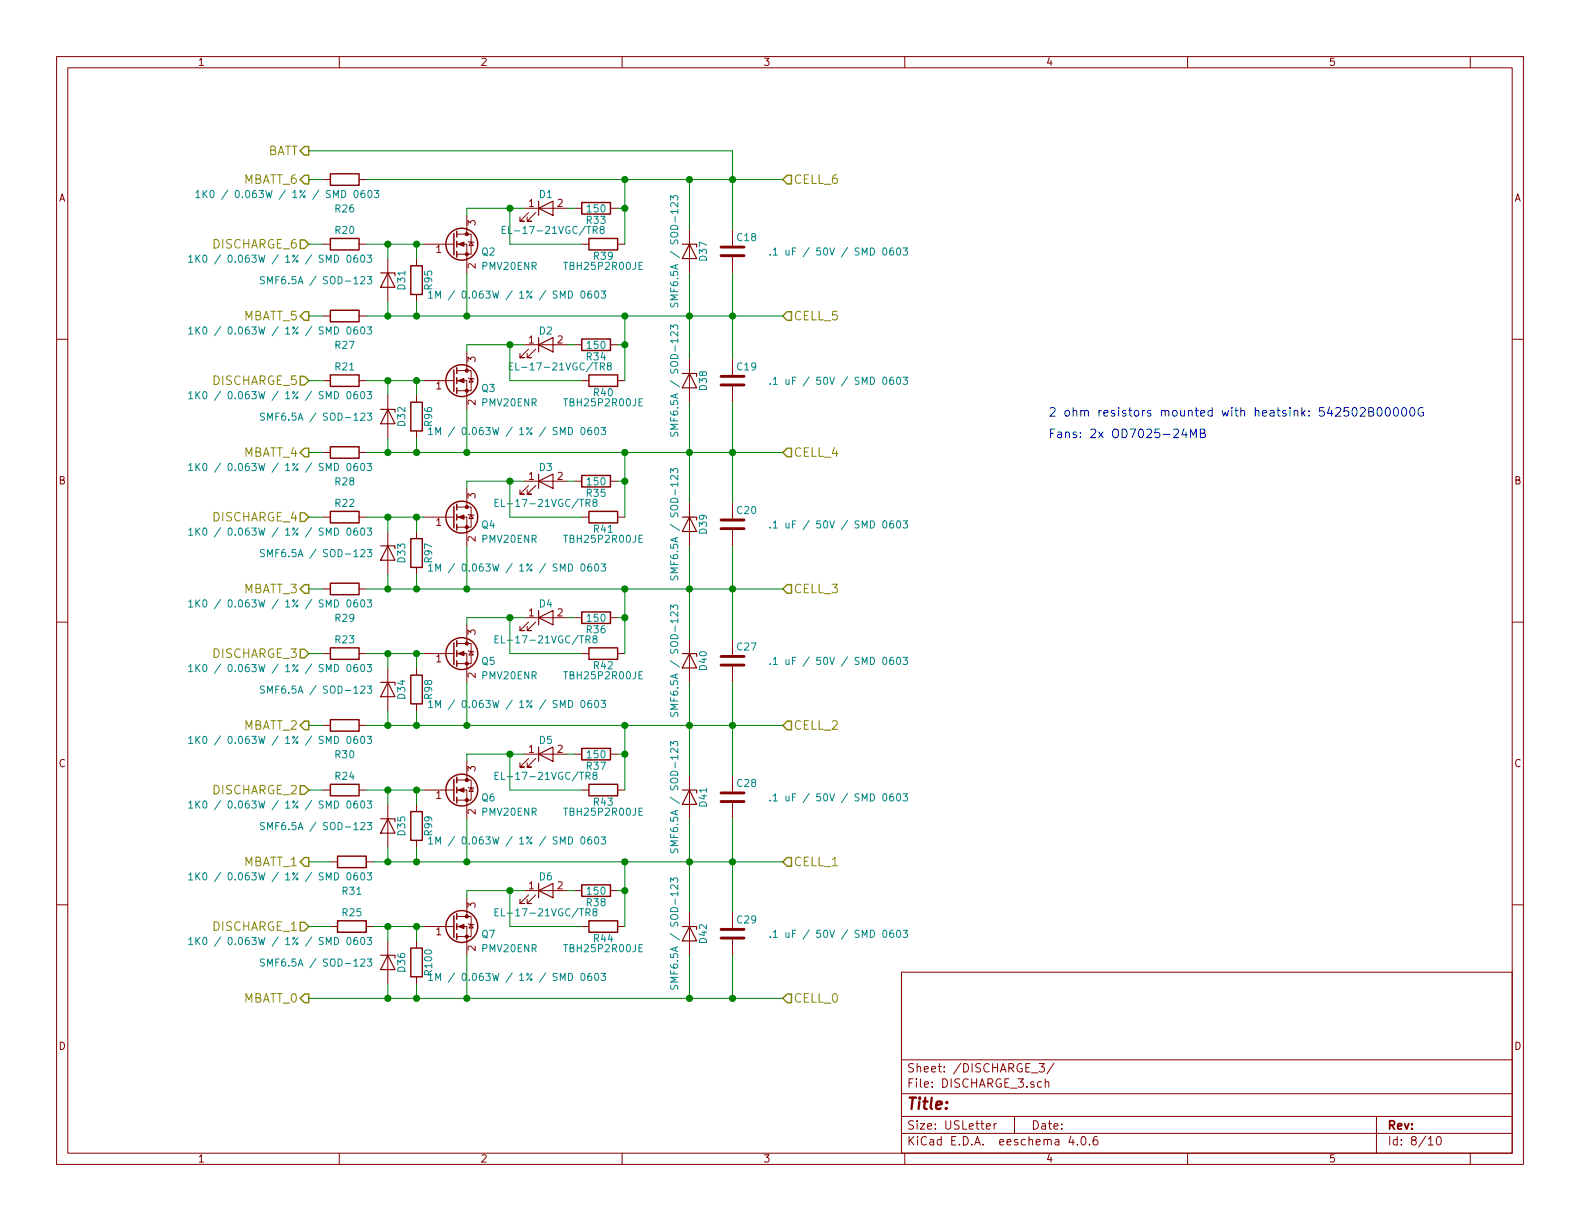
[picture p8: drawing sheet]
EESchema Schematic File Version 2
LIBS:rLoop BMS v2-rescue
LIBS:power
LIBS:device
LIBS:transistors
LIBS:conn
LIBS:linear
LIBS:regul
LIBS:74xx
LIBS:cmos4000
LIBS:adc-dac
LIBS:memory
LIBS:xilinx
LIBS:microcontrollers
LIBS:dsp
LIBS:microchip
LIBS:analog_switches
LIBS:motorola
LIBS:texas
LIBS:intel
LIBS:audio
LIBS:interface
LIBS:digital-audio
LIBS:philips
LIBS:display
LIBS:cypress
LIBS:siliconi
LIBS:opto
LIBS:atmel
LIBS:contrib
LIBS:valves
LIBS:Oscillators
LIBS:BMS Library
LIBS:rLoop BMS v2-cache
EELAYER 25 0
EELAYER END
$Descr USLetter 11000 8500
encoding utf-8
Sheet 8 10
Title ""
Date ""
Rev ""
Comp ""
Comment1 ""
Comment2 ""
Comment3 ""
Comment4 ""
$EndDescr
Text HLabel 2150 6450 0    60   Input ~ 0
DISCHARGE_1
Text HLabel 2150 5500 0    60   Input ~ 0
DISCHARGE_2
Text HLabel 2150 4550 0    60   Input ~ 0
DISCHARGE_3
Text HLabel 2150 3600 0    60   Input ~ 0
DISCHARGE_4
Text HLabel 2150 2650 0    60   Input ~ 0
DISCHARGE_5
Text HLabel 2150 1700 0    60   Input ~ 0
DISCHARGE_6
Text HLabel 2150 6950 0    60   Output ~ 0
MBATT_0
Text HLabel 2150 6000 0    60   Output ~ 0
MBATT_1
Text HLabel 2150 5050 0    60   Output ~ 0
MBATT_2
Text HLabel 2150 4100 0    60   Output ~ 0
MBATT_3
Text HLabel 2150 3150 0    60   Output ~ 0
MBATT_4
Text HLabel 2150 2200 0    60   Output ~ 0
MBATT_5
Text HLabel 2150 1250 0    60   Output ~ 0
MBATT_6
Text HLabel 5450 6000 2    60   Input ~ 0
CELL_1
Text HLabel 5450 5050 2    60   Input ~ 0
CELL_2
Text HLabel 5450 4100 2    60   Input ~ 0
CELL_3
Text HLabel 5450 3150 2    60   Input ~ 0
CELL_4
Text HLabel 5450 2200 2    60   Input ~ 0
CELL_5
Text HLabel 5450 1250 2    60   Input ~ 0
CELL_6
$Comp
L LED D1
U 1 1
P 3800 1450
F 0 "D1" H 3800 1550 50  0000 C CNN
F 1 "EL-17-21VGC/TR8" H 3850 1300 50  0000 C CNN
F 2 "LEDs:LED_0805" H 3800 1450 50  0001 C CNN
F 3 "" H 3800 1450 50  0001 C CNN
	1    3800 1450
	1    0    0    -1  
$EndComp
$Comp
L R R39
U 1 1
P 4200 1700
F 0 "R39" V 4280 1700 50  0000 C CNN
F 1 "TBH25P2R00JE" V 4350 1700 50  0000 C CNN
F 2 "rLoop_Footprints:2-OHM-TO-220-TBH25P2R00JE" V 4130 1700 50  0001 C CNN
F 3 "" H 4200 1700 50  0001 C CNN
	1    4200 1700
	0    1    1    0   
$EndComp
$Comp
L R R33
U 1 1
P 4150 1450
F 0 "R33" V 4230 1450 50  0000 C CNN
F 1 "150" V 4150 1450 50  0000 C CNN
F 2 "Resistors_SMD:R_0603" V 4080 1450 50  0001 C CNN
F 3 "" H 4150 1450 50  0001 C CNN
	1    4150 1450
	0    1    1    0   
$EndComp
$Comp
L R R26
U 1 1
P 2400 1250
F 0 "R26" V 2600 1250 50  0000 C CNN
F 1 "1K0 / 0.063W / 1% / SMD 0603" V 2500 850 50  0000 C CNN
F 2 "Resistors_SMD:R_0603" V 2330 1250 50  0001 C CNN
F 3 "" H 2400 1250 50  0001 C CNN
	1    2400 1250
	0    1    1    0   
$EndComp
$Comp
L LED D2
U 1 1
P 3800 2400
F 0 "D2" H 3800 2500 50  0000 C CNN
F 1 "EL-17-21VGC/TR8" H 3900 2250 50  0000 C CNN
F 2 "LEDs:LED_0805" H 3800 2400 50  0001 C CNN
F 3 "" H 3800 2400 50  0001 C CNN
	1    3800 2400
	1    0    0    -1  
$EndComp
$Comp
L R R40
U 1 1
P 4200 2650
F 0 "R40" V 4280 2650 50  0000 C CNN
F 1 "TBH25P2R00JE" V 4350 2650 50  0000 C CNN
F 2 "rLoop_Footprints:2-OHM-TO-220-TBH25P2R00JE" V 4130 2650 50  0001 C CNN
F 3 "" H 4200 2650 50  0001 C CNN
	1    4200 2650
	0    1    1    0   
$EndComp
$Comp
L R R34
U 1 1
P 4150 2400
F 0 "R34" V 4230 2400 50  0000 C CNN
F 1 "150" V 4150 2400 50  0000 C CNN
F 2 "Resistors_SMD:R_0603" V 4080 2400 50  0001 C CNN
F 3 "" H 4150 2400 50  0001 C CNN
	1    4150 2400
	0    1    1    0   
$EndComp
$Comp
L R R27
U 1 1
P 2400 2200
F 0 "R27" V 2600 2200 50  0000 C CNN
F 1 "1K0 / 0.063W / 1% / SMD 0603" V 2500 1750 50  0000 C CNN
F 2 "Resistors_SMD:R_0603" V 2330 2200 50  0001 C CNN
F 3 "" H 2400 2200 50  0001 C CNN
	1    2400 2200
	0    1    1    0   
$EndComp
$Comp
L LED D3
U 1 1
P 3800 3350
F 0 "D3" H 3800 3450 50  0000 C CNN
F 1 "EL-17-21VGC/TR8" H 3800 3200 50  0000 C CNN
F 2 "LEDs:LED_0805" H 3800 3350 50  0001 C CNN
F 3 "" H 3800 3350 50  0001 C CNN
	1    3800 3350
	1    0    0    -1  
$EndComp
$Comp
L R R41
U 1 1
P 4200 3600
F 0 "R41" V 4280 3600 50  0000 C CNN
F 1 "TBH25P2R00JE" V 4350 3600 50  0000 C CNN
F 2 "rLoop_Footprints:2-OHM-TO-220-TBH25P2R00JE" V 4130 3600 50  0001 C CNN
F 3 "" H 4200 3600 50  0001 C CNN
	1    4200 3600
	0    1    1    0   
$EndComp
$Comp
L R R35
U 1 1
P 4150 3350
F 0 "R35" V 4230 3350 50  0000 C CNN
F 1 "150" V 4150 3350 50  0000 C CNN
F 2 "Resistors_SMD:R_0603" V 4080 3350 50  0001 C CNN
F 3 "" H 4150 3350 50  0001 C CNN
	1    4150 3350
	0    1    1    0   
$EndComp
$Comp
L R R28
U 1 1
P 2400 3150
F 0 "R28" V 2600 3150 50  0000 C CNN
F 1 "1K0 / 0.063W / 1% / SMD 0603" V 2500 2700 50  0000 C CNN
F 2 "Resistors_SMD:R_0603" V 2330 3150 50  0001 C CNN
F 3 "" H 2400 3150 50  0001 C CNN
	1    2400 3150
	0    1    1    0   
$EndComp
$Comp
L LED D4
U 1 1
P 3800 4300
F 0 "D4" H 3800 4400 50  0000 C CNN
F 1 "EL-17-21VGC/TR8" H 3800 4150 50  0000 C CNN
F 2 "LEDs:LED_0805" H 3800 4300 50  0001 C CNN
F 3 "" H 3800 4300 50  0001 C CNN
	1    3800 4300
	1    0    0    -1  
$EndComp
$Comp
L R R42
U 1 1
P 4200 4550
F 0 "R42" V 4280 4550 50  0000 C CNN
F 1 "TBH25P2R00JE" V 4350 4550 50  0000 C CNN
F 2 "rLoop_Footprints:2-OHM-TO-220-TBH25P2R00JE" V 4130 4550 50  0001 C CNN
F 3 "" H 4200 4550 50  0001 C CNN
	1    4200 4550
	0    1    1    0   
$EndComp
$Comp
L R R36
U 1 1
P 4150 4300
F 0 "R36" V 4230 4300 50  0000 C CNN
F 1 "150" V 4150 4300 50  0000 C CNN
F 2 "Resistors_SMD:R_0603" V 4080 4300 50  0001 C CNN
F 3 "" H 4150 4300 50  0001 C CNN
	1    4150 4300
	0    1    1    0   
$EndComp
$Comp
L R R29
U 1 1
P 2400 4100
F 0 "R29" V 2600 4100 50  0000 C CNN
F 1 "1K0 / 0.063W / 1% / SMD 0603" V 2500 3650 50  0000 C CNN
F 2 "Resistors_SMD:R_0603" V 2330 4100 50  0001 C CNN
F 3 "" H 2400 4100 50  0001 C CNN
	1    2400 4100
	0    1    1    0   
$EndComp
$Comp
L LED D5
U 1 1
P 3800 5250
F 0 "D5" H 3800 5350 50  0000 C CNN
F 1 "EL-17-21VGC/TR8" H 3800 5100 50  0000 C CNN
F 2 "LEDs:LED_0805" H 3800 5250 50  0001 C CNN
F 3 "" H 3800 5250 50  0001 C CNN
	1    3800 5250
	1    0    0    -1  
$EndComp
$Comp
L R R43
U 1 1
P 4200 5500
F 0 "R43" V 4280 5500 50  0000 C CNN
F 1 "TBH25P2R00JE" V 4350 5500 50  0000 C CNN
F 2 "rLoop_Footprints:2-OHM-TO-220-TBH25P2R00JE" V 4130 5500 50  0001 C CNN
F 3 "" H 4200 5500 50  0001 C CNN
	1    4200 5500
	0    1    1    0   
$EndComp
$Comp
L R R37
U 1 1
P 4150 5250
F 0 "R37" V 4230 5250 50  0000 C CNN
F 1 "150" V 4150 5250 50  0000 C CNN
F 2 "Resistors_SMD:R_0603" V 4080 5250 50  0001 C CNN
F 3 "" H 4150 5250 50  0001 C CNN
	1    4150 5250
	0    1    1    0   
$EndComp
$Comp
L R R30
U 1 1
P 2400 5050
F 0 "R30" V 2600 5050 50  0000 C CNN
F 1 "1K0 / 0.063W / 1% / SMD 0603" V 2500 4600 50  0000 C CNN
F 2 "Resistors_SMD:R_0603" V 2330 5050 50  0001 C CNN
F 3 "" H 2400 5050 50  0001 C CNN
	1    2400 5050
	0    1    1    0   
$EndComp
$Comp
L LED D6
U 1 1
P 3800 6200
F 0 "D6" H 3800 6300 50  0000 C CNN
F 1 "EL-17-21VGC/TR8" H 3800 6050 50  0000 C CNN
F 2 "LEDs:LED_0805" H 3800 6200 50  0001 C CNN
F 3 "" H 3800 6200 50  0001 C CNN
	1    3800 6200
	1    0    0    -1  
$EndComp
$Comp
L R R44
U 1 1
P 4200 6450
F 0 "R44" V 4280 6450 50  0000 C CNN
F 1 "TBH25P2R00JE" V 4350 6450 50  0000 C CNN
F 2 "rLoop_Footprints:2-OHM-TO-220-TBH25P2R00JE" V 4130 6450 50  0001 C CNN
F 3 "" H 4200 6450 50  0001 C CNN
	1    4200 6450
	0    1    1    0   
$EndComp
$Comp
L R R38
U 1 1
P 4150 6200
F 0 "R38" V 4230 6200 50  0000 C CNN
F 1 "150" V 4150 6200 50  0000 C CNN
F 2 "Resistors_SMD:R_0603" V 4080 6200 50  0001 C CNN
F 3 "" H 4150 6200 50  0001 C CNN
	1    4150 6200
	0    1    1    0   
$EndComp
$Comp
L R R31
U 1 1
P 2450 6000
F 0 "R31" V 2650 6000 50  0000 C CNN
F 1 "1K0 / 0.063W / 1% / SMD 0603" V 2550 5500 50  0000 C CNN
F 2 "Resistors_SMD:R_0603" V 2380 6000 50  0001 C CNN
F 3 "" H 2450 6000 50  0001 C CNN
	1    2450 6000
	0    1    1    0   
$EndComp
$Comp
L Q_NMOS_GSD Q2
U 1 1
P 3150 1700
F 0 "Q2" H 3350 1650 50  0000 L CNN
F 1 "PMV20ENR" H 3350 1550 50  0000 L CNN
F 2 "rLoop_Footprints:PMV20ENR-TO_236AB" H 3350 1800 50  0001 C CNN
F 3 "" H 3150 1700 50  0001 C CNN
	1    3150 1700
	1    0    0    -1  
$EndComp
$Comp
L Q_NMOS_GSD Q3
U 1 1
P 3150 2650
F 0 "Q3" H 3350 2600 50  0000 L CNN
F 1 "PMV20ENR" H 3350 2500 50  0000 L CNN
F 2 "rLoop_Footprints:PMV20ENR-TO_236AB" H 3350 2750 50  0001 C CNN
F 3 "" H 3150 2650 50  0001 C CNN
	1    3150 2650
	1    0    0    -1  
$EndComp
$Comp
L Q_NMOS_GSD Q4
U 1 1
P 3150 3600
F 0 "Q4" H 3350 3550 50  0000 L CNN
F 1 "PMV20ENR" H 3350 3450 50  0000 L CNN
F 2 "rLoop_Footprints:PMV20ENR-TO_236AB" H 3350 3700 50  0001 C CNN
F 3 "" H 3150 3600 50  0001 C CNN
	1    3150 3600
	1    0    0    -1  
$EndComp
$Comp
L Q_NMOS_GSD Q5
U 1 1
P 3150 4550
F 0 "Q5" H 3350 4500 50  0000 L CNN
F 1 "PMV20ENR" H 3350 4400 50  0000 L CNN
F 2 "rLoop_Footprints:PMV20ENR-TO_236AB" H 3350 4650 50  0001 C CNN
F 3 "" H 3150 4550 50  0001 C CNN
	1    3150 4550
	1    0    0    -1  
$EndComp
$Comp
L Q_NMOS_GSD Q6
U 1 1
P 3150 5500
F 0 "Q6" H 3350 5450 50  0000 L CNN
F 1 "PMV20ENR" H 3350 5350 50  0000 L CNN
F 2 "rLoop_Footprints:PMV20ENR-TO_236AB" H 3350 5600 50  0001 C CNN
F 3 "" H 3150 5500 50  0001 C CNN
	1    3150 5500
	1    0    0    -1  
$EndComp
$Comp
L Q_NMOS_GSD Q7
U 1 1
P 3150 6450
F 0 "Q7" H 3350 6400 50  0000 L CNN
F 1 "PMV20ENR" H 3350 6300 50  0000 L CNN
F 2 "rLoop_Footprints:PMV20ENR-TO_236AB" H 3350 6550 50  0001 C CNN
F 3 "" H 3150 6450 50  0001 C CNN
	1    3150 6450
	1    0    0    -1  
$EndComp
$Comp
L R R25
U 1 1
P 2450 6450
F 0 "R25" V 2350 6450 50  0000 C CNN
F 1 "1K0 / 0.063W / 1% / SMD 0603" V 2550 5950 50  0000 C CNN
F 2 "Resistors_SMD:R_0603" V 2380 6450 50  0001 C CNN
F 3 "" H 2450 6450 50  0001 C CNN
	1    2450 6450
	0    1    1    0   
$EndComp
$Comp
L R R24
U 1 1
P 2400 5500
F 0 "R24" V 2300 5500 50  0000 C CNN
F 1 "1K0 / 0.063W / 1% / SMD 0603" V 2500 5050 50  0000 C CNN
F 2 "Resistors_SMD:R_0603" V 2330 5500 50  0001 C CNN
F 3 "" H 2400 5500 50  0001 C CNN
	1    2400 5500
	0    1    1    0   
$EndComp
$Comp
L R R23
U 1 1
P 2400 4550
F 0 "R23" V 2300 4550 50  0000 C CNN
F 1 "1K0 / 0.063W / 1% / SMD 0603" V 2500 4100 50  0000 C CNN
F 2 "Resistors_SMD:R_0603" V 2330 4550 50  0001 C CNN
F 3 "" H 2400 4550 50  0001 C CNN
	1    2400 4550
	0    1    1    0   
$EndComp
$Comp
L R R22
U 1 1
P 2400 3600
F 0 "R22" V 2300 3600 50  0000 C CNN
F 1 "1K0 / 0.063W / 1% / SMD 0603" V 2500 3150 50  0000 C CNN
F 2 "Resistors_SMD:R_0603" V 2330 3600 50  0001 C CNN
F 3 "" H 2400 3600 50  0001 C CNN
	1    2400 3600
	0    1    1    0   
$EndComp
$Comp
L R R21
U 1 1
P 2400 2650
F 0 "R21" V 2300 2650 50  0000 C CNN
F 1 "1K0 / 0.063W / 1% / SMD 0603" V 2500 2200 50  0000 C CNN
F 2 "Resistors_SMD:R_0603" V 2330 2650 50  0001 C CNN
F 3 "" H 2400 2650 50  0001 C CNN
	1    2400 2650
	0    1    1    0   
$EndComp
$Comp
L R R20
U 1 1
P 2400 1700
F 0 "R20" V 2300 1700 50  0000 C CNN
F 1 "1K0 / 0.063W / 1% / SMD 0603" V 2500 1250 50  0000 C CNN
F 2 "Resistors_SMD:R_0603" V 2330 1700 50  0001 C CNN
F 3 "" H 2400 1700 50  0001 C CNN
	1    2400 1700
	0    1    1    0   
$EndComp
Text Notes 7300 2900 0    60   ~ 0
2 ohm resistors mounted with heatsink: 542502B00000G
Text Notes 7300 3050 0    60   ~ 0
Fans: 2x OD7025-24MB
Text HLabel 5450 6950 2    60   Input ~ 0
CELL_0
Text HLabel 2150 1050 0    60   Output ~ 0
BATT
$Comp
L C C18
U 1 1
P 5100 1750
F 0 "C18" H 5125 1850 50  0000 L CNN
F 1 ".1 uF / 50V / SMD 0603" H 5350 1750 50  0000 L CNN
F 2 "Capacitors_SMD:C_0603" H 5138 1600 50  0001 C CNN
F 3 "" H 5100 1750 50  0001 C CNN
	1    5100 1750
	1    0    0    -1  
$EndComp
$Comp
L D_Zener D37
U 1 1
P 4800 1750
F 0 "D37" H 4800 1850 50  0000 C CNN
F 1 "SMF6.5A / SOD-123" H 4800 1650 50  0000 C CNN
F 2 "Diodes_SMD:D_SOD-123" H 4800 1750 50  0001 C CNN
F 3 "" H 4800 1750 50  0001 C CNN
	1    4800 1750
	0    1    1    0   
$EndComp
$Comp
L R R95
U 1 1
P 2900 1950
F 0 "R95" V 2980 1950 50  0000 C CNN
F 1 "1M / 0.063W / 1% / SMD 0603" H 3600 1850 50  0000 C CNN
F 2 "Resistors_SMD:R_0603" V 2830 1950 50  0001 C CNN
F 3 "" H 2900 1950 50  0001 C CNN
	1    2900 1950
	1    0    0    -1  
$EndComp
$Comp
L D_Zener D31
U 1 1
P 2700 1950
F 0 "D31" H 2700 2050 50  0000 C CNN
F 1 "SMF6.5A / SOD-123" V 2700 1450 50  0000 C CNN
F 2 "Diodes_SMD:D_SOD-123" H 2700 1950 50  0001 C CNN
F 3 "" H 2700 1950 50  0001 C CNN
	1    2700 1950
	0    1    1    0   
$EndComp
$Comp
L C C19
U 1 1
P 5100 2650
F 0 "C19" H 5125 2750 50  0000 L CNN
F 1 ".1 uF / 50V / SMD 0603" H 5350 2650 50  0000 L CNN
F 2 "Capacitors_SMD:C_0603" H 5138 2500 50  0001 C CNN
F 3 "" H 5100 2650 50  0001 C CNN
	1    5100 2650
	1    0    0    -1  
$EndComp
$Comp
L D_Zener D38
U 1 1
P 4800 2650
F 0 "D38" H 4800 2750 50  0000 C CNN
F 1 "SMF6.5A / SOD-123" H 4800 2550 50  0000 C CNN
F 2 "Diodes_SMD:D_SOD-123" H 4800 2650 50  0001 C CNN
F 3 "" H 4800 2650 50  0001 C CNN
	1    4800 2650
	0    1    1    0   
$EndComp
$Comp
L C C20
U 1 1
P 5100 3650
F 0 "C20" H 5125 3750 50  0000 L CNN
F 1 ".1 uF / 50V / SMD 0603" H 5350 3650 50  0000 L CNN
F 2 "Capacitors_SMD:C_0603" H 5138 3500 50  0001 C CNN
F 3 "" H 5100 3650 50  0001 C CNN
	1    5100 3650
	1    0    0    -1  
$EndComp
$Comp
L D_Zener D39
U 1 1
P 4800 3650
F 0 "D39" H 4800 3750 50  0000 C CNN
F 1 "SMF6.5A / SOD-123" H 4800 3550 50  0000 C CNN
F 2 "Diodes_SMD:D_SOD-123" H 4800 3650 50  0001 C CNN
F 3 "" H 4800 3650 50  0001 C CNN
	1    4800 3650
	0    1    1    0   
$EndComp
$Comp
L D_Zener D40
U 1 1
P 4800 4600
F 0 "D40" H 4800 4700 50  0000 C CNN
F 1 "SMF6.5A / SOD-123" H 4800 4500 50  0000 C CNN
F 2 "Diodes_SMD:D_SOD-123" H 4800 4600 50  0001 C CNN
F 3 "" H 4800 4600 50  0001 C CNN
	1    4800 4600
	0    1    1    0   
$EndComp
$Comp
L D_Zener D41
U 1 1
P 4800 5550
F 0 "D41" H 4800 5650 50  0000 C CNN
F 1 "SMF6.5A / SOD-123" H 4800 5450 50  0000 C CNN
F 2 "Diodes_SMD:D_SOD-123" H 4800 5550 50  0001 C CNN
F 3 "" H 4800 5550 50  0001 C CNN
	1    4800 5550
	0    1    1    0   
$EndComp
$Comp
L D_Zener D42
U 1 1
P 4800 6500
F 0 "D42" H 4800 6600 50  0000 C CNN
F 1 "SMF6.5A / SOD-123" H 4800 6400 50  0000 C CNN
F 2 "Diodes_SMD:D_SOD-123" H 4800 6500 50  0001 C CNN
F 3 "" H 4800 6500 50  0001 C CNN
	1    4800 6500
	0    1    1    0   
$EndComp
$Comp
L C C27
U 1 1
P 5100 4600
F 0 "C27" H 5125 4700 50  0000 L CNN
F 1 ".1 uF / 50V / SMD 0603" H 5350 4600 50  0000 L CNN
F 2 "Capacitors_SMD:C_0603" H 5138 4450 50  0001 C CNN
F 3 "" H 5100 4600 50  0001 C CNN
	1    5100 4600
	1    0    0    -1  
$EndComp
$Comp
L C C28
U 1 1
P 5100 5550
F 0 "C28" H 5125 5650 50  0000 L CNN
F 1 ".1 uF / 50V / SMD 0603" H 5350 5550 50  0000 L CNN
F 2 "Capacitors_SMD:C_0603" H 5138 5400 50  0001 C CNN
F 3 "" H 5100 5550 50  0001 C CNN
	1    5100 5550
	1    0    0    -1  
$EndComp
$Comp
L C C29
U 1 1
P 5100 6500
F 0 "C29" H 5125 6600 50  0000 L CNN
F 1 ".1 uF / 50V / SMD 0603" H 5350 6500 50  0000 L CNN
F 2 "Capacitors_SMD:C_0603" H 5138 6350 50  0001 C CNN
F 3 "" H 5100 6500 50  0001 C CNN
	1    5100 6500
	1    0    0    -1  
$EndComp
$Comp
L D_Zener D32
U 1 1
P 2700 2900
F 0 "D32" H 2700 3000 50  0000 C CNN
F 1 "SMF6.5A / SOD-123" V 2700 2400 50  0000 C CNN
F 2 "Diodes_SMD:D_SOD-123" H 2700 2900 50  0001 C CNN
F 3 "" H 2700 2900 50  0001 C CNN
	1    2700 2900
	0    1    1    0   
$EndComp
$Comp
L D_Zener D33
U 1 1
P 2700 3850
F 0 "D33" H 2700 3950 50  0000 C CNN
F 1 "SMF6.5A / SOD-123" V 2700 3350 50  0000 C CNN
F 2 "Diodes_SMD:D_SOD-123" H 2700 3850 50  0001 C CNN
F 3 "" H 2700 3850 50  0001 C CNN
	1    2700 3850
	0    1    1    0   
$EndComp
$Comp
L D_Zener D34
U 1 1
P 2700 4800
F 0 "D34" H 2700 4900 50  0000 C CNN
F 1 "SMF6.5A / SOD-123" V 2700 4300 50  0000 C CNN
F 2 "Diodes_SMD:D_SOD-123" H 2700 4800 50  0001 C CNN
F 3 "" H 2700 4800 50  0001 C CNN
	1    2700 4800
	0    1    1    0   
$EndComp
$Comp
L D_Zener D35
U 1 1
P 2700 5750
F 0 "D35" H 2700 5850 50  0000 C CNN
F 1 "SMF6.5A / SOD-123" V 2700 5250 50  0000 C CNN
F 2 "Diodes_SMD:D_SOD-123" H 2700 5750 50  0001 C CNN
F 3 "" H 2700 5750 50  0001 C CNN
	1    2700 5750
	0    1    1    0   
$EndComp
$Comp
L D_Zener D36
U 1 1
P 2700 6700
F 0 "D36" H 2700 6800 50  0000 C CNN
F 1 "SMF6.5A / SOD-123" V 2700 6200 50  0000 C CNN
F 2 "Diodes_SMD:D_SOD-123" H 2700 6700 50  0001 C CNN
F 3 "" H 2700 6700 50  0001 C CNN
	1    2700 6700
	0    1    1    0   
$EndComp
$Comp
L R R96
U 1 1
P 2900 2900
F 0 "R96" V 2980 2900 50  0000 C CNN
F 1 "1M / 0.063W / 1% / SMD 0603" H 3600 2800 50  0000 C CNN
F 2 "Resistors_SMD:R_0603" V 2830 2900 50  0001 C CNN
F 3 "" H 2900 2900 50  0001 C CNN
	1    2900 2900
	1    0    0    -1  
$EndComp
$Comp
L R R97
U 1 1
P 2900 3850
F 0 "R97" V 2980 3850 50  0000 C CNN
F 1 "1M / 0.063W / 1% / SMD 0603" H 3600 3750 50  0000 C CNN
F 2 "Resistors_SMD:R_0603" V 2830 3850 50  0001 C CNN
F 3 "" H 2900 3850 50  0001 C CNN
	1    2900 3850
	1    0    0    -1  
$EndComp
$Comp
L R R98
U 1 1
P 2900 4800
F 0 "R98" V 2980 4800 50  0000 C CNN
F 1 "1M / 0.063W / 1% / SMD 0603" H 3600 4700 50  0000 C CNN
F 2 "Resistors_SMD:R_0603" V 2830 4800 50  0001 C CNN
F 3 "" H 2900 4800 50  0001 C CNN
	1    2900 4800
	1    0    0    -1  
$EndComp
$Comp
L R R99
U 1 1
P 2900 5750
F 0 "R99" V 2980 5750 50  0000 C CNN
F 1 "1M / 0.063W / 1% / SMD 0603" H 3600 5650 50  0000 C CNN
F 2 "Resistors_SMD:R_0603" V 2830 5750 50  0001 C CNN
F 3 "" H 2900 5750 50  0001 C CNN
	1    2900 5750
	1    0    0    -1  
$EndComp
$Comp
L R R100
U 1 1
P 2900 6700
F 0 "R100" V 2980 6700 50  0000 C CNN
F 1 "1M / 0.063W / 1% / SMD 0603" H 3600 6600 50  0000 C CNN
F 2 "Resistors_SMD:R_0603" V 2830 6700 50  0001 C CNN
F 3 "" H 2900 6700 50  0001 C CNN
	1    2900 6700
	1    0    0    -1  
$EndComp
Wire Wire Line
	3250 1450 3250 1500
Wire Wire Line
	4350 1250 4350 1700
Wire Wire Line
	2550 1250 5450 1250
Wire Wire Line
	2150 1250 2250 1250
Connection ~ 4350 1250
Connection ~ 4350 1450
Wire Wire Line
	4050 1700 3550 1700
Wire Wire Line
	3550 1700 3550 1450
Connection ~ 3550 1450
Wire Wire Line
	3250 2400 3250 2450
Wire Wire Line
	4350 2200 4350 2650
Wire Wire Line
	2550 2200 5450 2200
Wire Wire Line
	2150 2200 2250 2200
Connection ~ 4350 2200
Connection ~ 4350 2400
Wire Wire Line
	4050 2650 3550 2650
Wire Wire Line
	3550 2650 3550 2400
Connection ~ 3550 2400
Wire Wire Line
	3250 3350 3250 3400
Wire Wire Line
	4350 3150 4350 3600
Wire Wire Line
	2550 3150 5450 3150
Wire Wire Line
	2150 3150 2250 3150
Connection ~ 4350 3150
Connection ~ 4350 3350
Wire Wire Line
	4050 3600 3550 3600
Wire Wire Line
	3550 3600 3550 3350
Connection ~ 3550 3350
Wire Wire Line
	3250 4300 3250 4350
Wire Wire Line
	4350 4100 4350 4550
Wire Wire Line
	2550 4100 5450 4100
Wire Wire Line
	2150 4100 2250 4100
Connection ~ 4350 4100
Connection ~ 4350 4300
Wire Wire Line
	4050 4550 3550 4550
Wire Wire Line
	3550 4550 3550 4300
Connection ~ 3550 4300
Wire Wire Line
	3250 5250 3250 5300
Wire Wire Line
	4350 5050 4350 5500
Wire Wire Line
	2550 5050 5450 5050
Wire Wire Line
	2150 5050 2250 5050
Connection ~ 4350 5050
Connection ~ 4350 5250
Wire Wire Line
	4050 5500 3550 5500
Wire Wire Line
	3550 5500 3550 5250
Connection ~ 3550 5250
Wire Wire Line
	3250 6200 3250 6250
Wire Wire Line
	4350 6000 4350 6450
Wire Wire Line
	2600 6000 5450 6000
Wire Wire Line
	2150 6000 2300 6000
Connection ~ 4350 6000
Connection ~ 4350 6200
Wire Wire Line
	4050 6450 3550 6450
Wire Wire Line
	3550 6450 3550 6200
Connection ~ 3550 6200
Wire Wire Line
	2150 6950 5450 6950
Connection ~ 3250 6950
Wire Wire Line
	2150 1700 2250 1700
Wire Wire Line
	2550 1700 2950 1700
Wire Wire Line
	2150 2650 2250 2650
Wire Wire Line
	2550 2650 2950 2650
Wire Wire Line
	2150 3600 2250 3600
Wire Wire Line
	2550 3600 2950 3600
Wire Wire Line
	2150 4550 2250 4550
Wire Wire Line
	2550 4550 2950 4550
Wire Wire Line
	2150 5500 2250 5500
Wire Wire Line
	2550 5500 2950 5500
Wire Wire Line
	2150 6450 2300 6450
Wire Wire Line
	2600 6450 2950 6450
Wire Wire Line
	3250 1900 3250 2200
Connection ~ 3250 2200
Wire Wire Line
	3250 2850 3250 3150
Connection ~ 3250 3150
Wire Wire Line
	3250 3800 3250 4100
Connection ~ 3250 4100
Wire Wire Line
	3250 4750 3250 5050
Connection ~ 3250 5050
Wire Wire Line
	3250 5700 3250 6000
Connection ~ 3250 6000
Wire Wire Line
	3250 6950 3250 6650
Wire Wire Line
	4300 1450 4350 1450
Wire Wire Line
	4000 1450 3950 1450
Wire Wire Line
	3250 1450 3650 1450
Wire Wire Line
	3250 2400 3650 2400
Wire Wire Line
	3950 2400 4000 2400
Wire Wire Line
	4300 2400 4350 2400
Wire Wire Line
	4300 3350 4350 3350
Wire Wire Line
	3950 3350 4000 3350
Wire Wire Line
	3250 3350 3650 3350
Wire Wire Line
	3250 4300 3650 4300
Wire Wire Line
	3950 4300 4000 4300
Wire Wire Line
	4300 4300 4350 4300
Wire Wire Line
	4350 5250 4300 5250
Wire Wire Line
	3950 5250 4000 5250
Wire Wire Line
	3250 5250 3650 5250
Wire Wire Line
	3250 6200 3650 6200
Wire Wire Line
	3950 6200 4000 6200
Wire Wire Line
	4300 6200 4350 6200
Wire Wire Line
	2700 1800 2700 1700
Connection ~ 2700 1700
Wire Wire Line
	2700 2100 2700 2200
Connection ~ 2700 2200
Wire Wire Line
	2900 2100 2900 2200
Connection ~ 2900 2200
Wire Wire Line
	2900 1800 2900 1700
Connection ~ 2900 1700
Wire Wire Line
	4800 1600 4800 1250
Connection ~ 4800 1250
Wire Wire Line
	4800 1900 4800 2500
Connection ~ 4800 2200
Wire Wire Line
	5100 1900 5100 2500
Connection ~ 5100 2200
Wire Wire Line
	5100 1050 5100 1600
Connection ~ 5100 1250
Wire Wire Line
	4800 2800 4800 3500
Connection ~ 4800 3150
Wire Wire Line
	4800 3800 4800 4450
Connection ~ 4800 4100
Wire Wire Line
	5100 2800 5100 3500
Connection ~ 5100 3150
Wire Wire Line
	5100 3800 5100 4450
Connection ~ 5100 4100
Wire Wire Line
	4800 4750 4800 5400
Connection ~ 4800 5050
Wire Wire Line
	5100 4750 5100 5400
Connection ~ 5100 5050
Wire Wire Line
	4800 5700 4800 6350
Connection ~ 4800 6000
Wire Wire Line
	5100 5700 5100 6350
Connection ~ 5100 6000
Wire Wire Line
	4800 6650 4800 6950
Connection ~ 4800 6950
Wire Wire Line
	5100 6650 5100 6950
Connection ~ 5100 6950
Wire Wire Line
	2700 2750 2700 2650
Connection ~ 2700 2650
Wire Wire Line
	2900 2750 2900 2650
Connection ~ 2900 2650
Wire Wire Line
	2900 3700 2900 3600
Connection ~ 2900 3600
Wire Wire Line
	2700 3700 2700 3600
Connection ~ 2700 3600
Wire Wire Line
	2700 4650 2700 4550
Connection ~ 2700 4550
Wire Wire Line
	2900 4650 2900 4550
Connection ~ 2900 4550
Wire Wire Line
	2900 4950 2900 5050
Connection ~ 2900 5050
Wire Wire Line
	2700 5050 2700 4950
Connection ~ 2700 5050
Wire Wire Line
	2700 4000 2700 4100
Connection ~ 2700 4100
Wire Wire Line
	2900 4000 2900 4100
Connection ~ 2900 4100
Wire Wire Line
	2700 3050 2700 3150
Connection ~ 2700 3150
Wire Wire Line
	2900 3050 2900 3150
Connection ~ 2900 3150
Wire Wire Line
	2700 5900 2700 6000
Connection ~ 2700 6000
Wire Wire Line
	2700 5600 2700 5500
Connection ~ 2700 5500
Wire Wire Line
	2900 5600 2900 5500
Connection ~ 2900 5500
Wire Wire Line
	2900 5900 2900 6000
Connection ~ 2900 6000
Wire Wire Line
	2900 6850 2900 6950
Connection ~ 2900 6950
Wire Wire Line
	2700 6850 2700 6950
Connection ~ 2700 6950
Wire Wire Line
	2700 6550 2700 6450
Connection ~ 2700 6450
Wire Wire Line
	2900 6550 2900 6450
Connection ~ 2900 6450
Wire Wire Line
	5100 1050 2150 1050
$EndSCHEMATC
